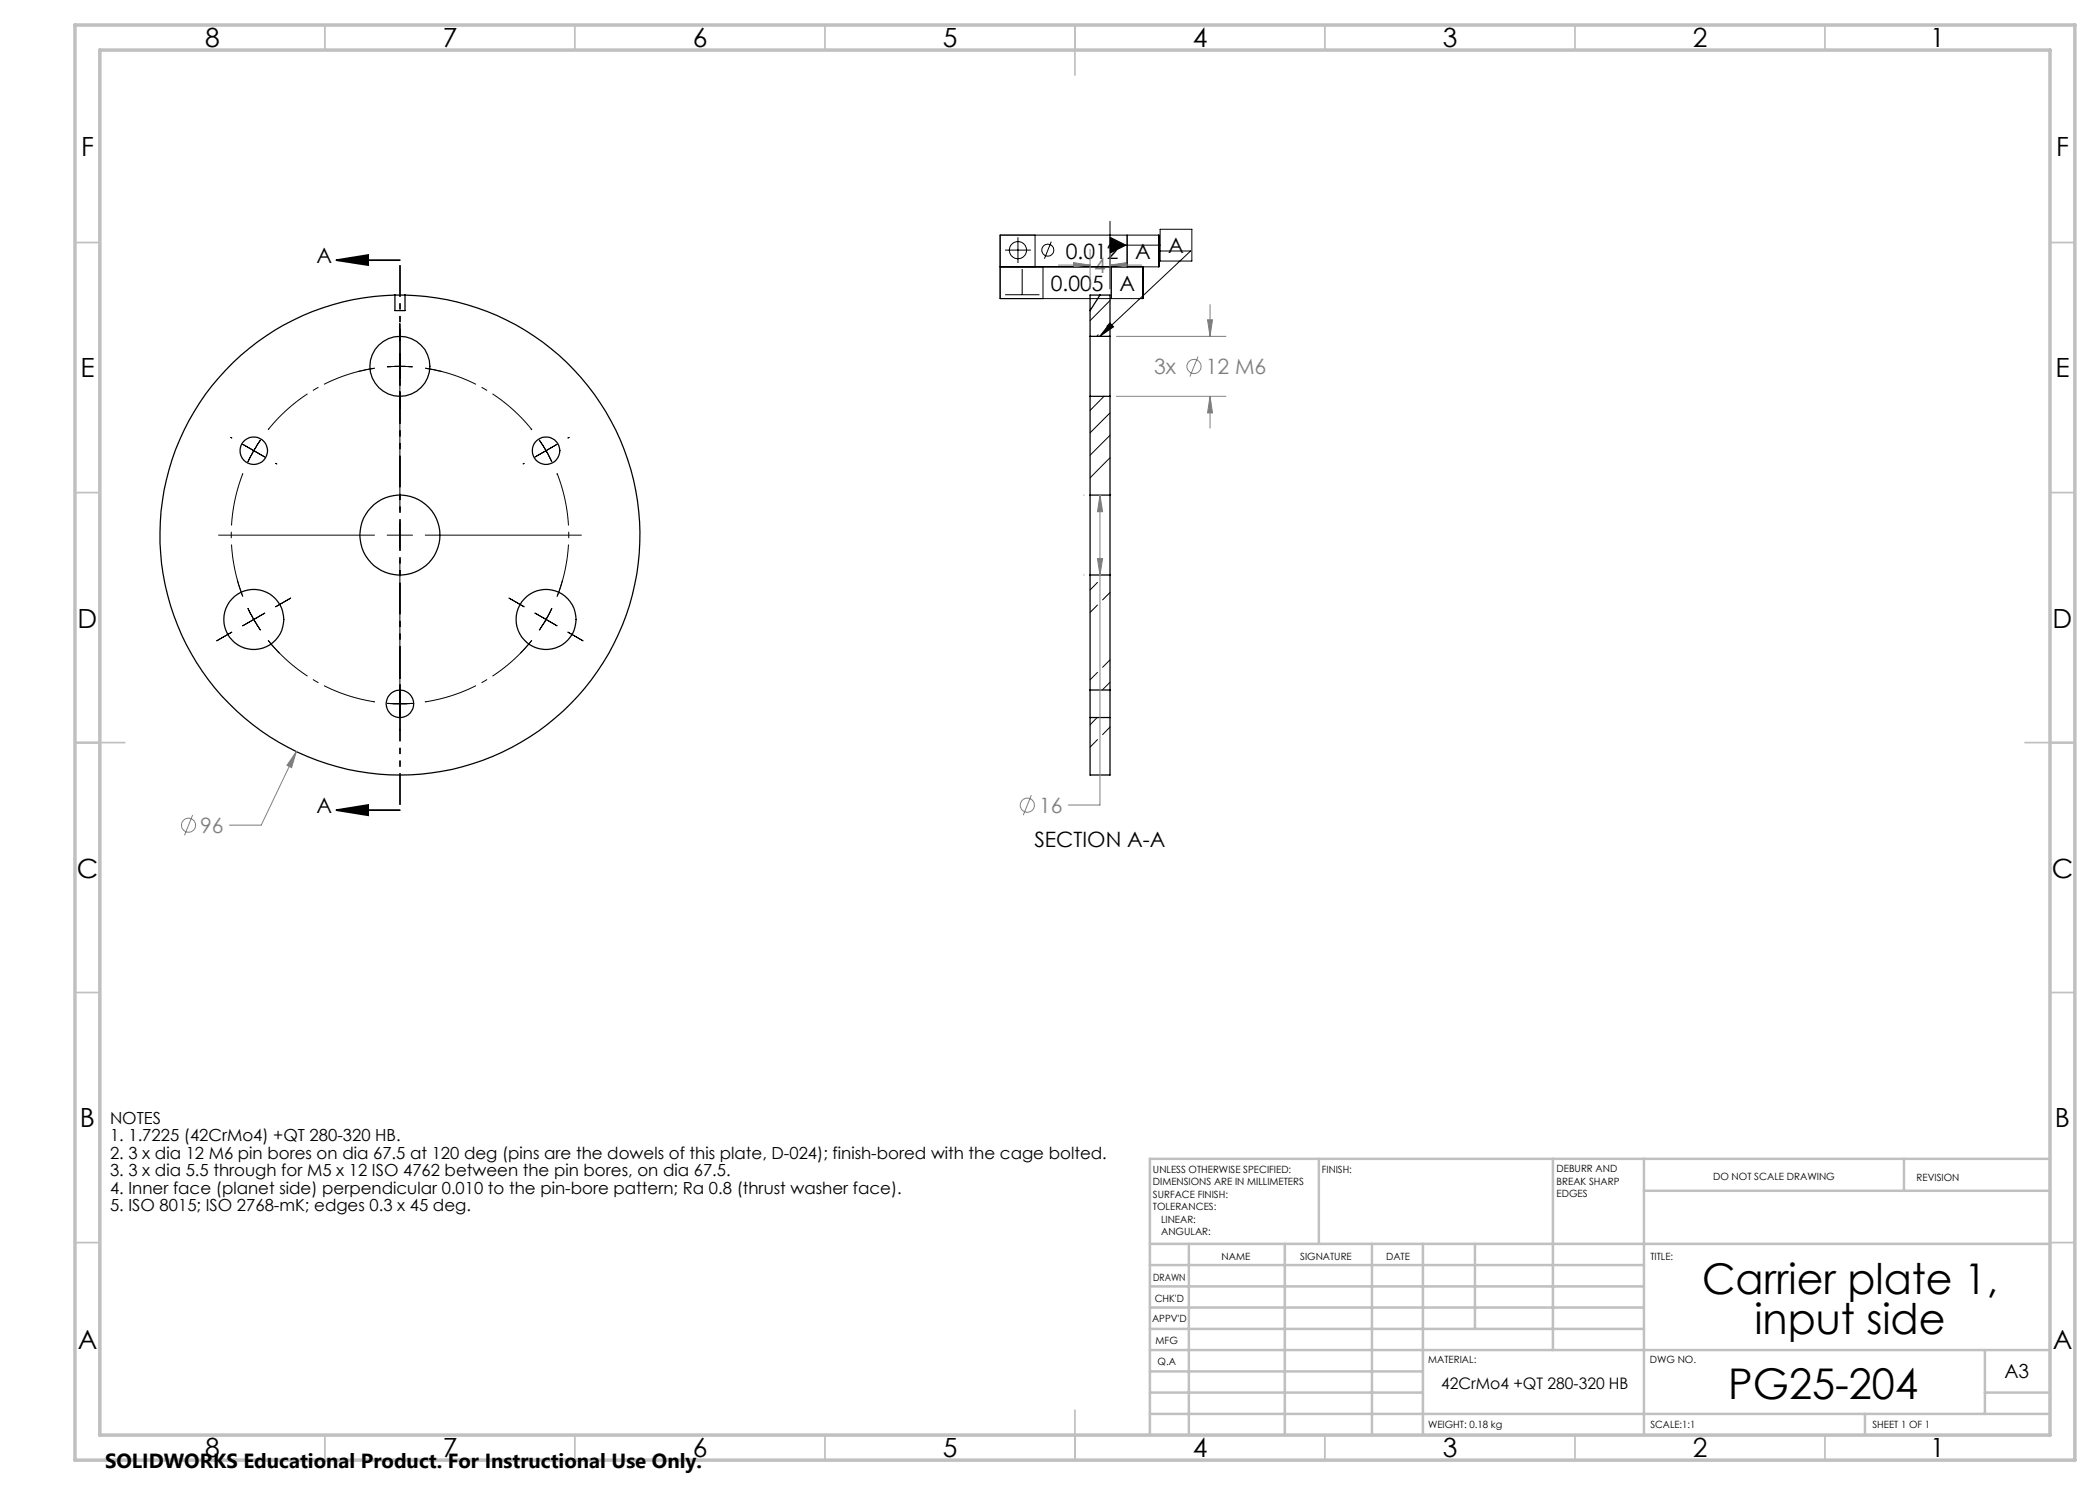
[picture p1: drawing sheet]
<svg xmlns="http://www.w3.org/2000/svg" width="420mm" height="297mm" viewBox="0 0 420 297" stroke-linecap="round" stroke-linejoin="round" font-family="sans-serif">
<g fill="none" stroke="#000" stroke-width=".25">
<path d="M79 59a48 48 0 0 0-41.8 69.8 48 48 0 0 0 81 7.2 48 48 0 0 0-28.8-76.1 50 50 0 0 0-8.4-.9M79 59h2M79 59v3.1h2v-3.1M220 59l-2 3.1M218 67.3v12M218 67.3v-8.3h4v8.3M218 79.3v19.7M218 79.3h4M218 67.3h4M222 67.3v12M222 79.3v19.7M218 99v16"/>
<path d="M218 99h4M222 99v16M218 115v23M218 115h4M222 115v23M218 138v5.5M218 138h4M222 138v5.5M218 143.5v11.5h4v-11.5M218 143.5h4"/>
<circle cx="80" cy="73.3" r="6"/>
<circle cx="50.8" cy="90.1" r="2.75"/>
<circle cx="109.2" cy="90.1" r="2.75"/>
<circle cx="80" cy="107" r="8"/>
<circle cx="50.8" cy="123.9" r="6"/>
<circle cx="109.2" cy="123.9" r="6"/>
<circle cx="80" cy="140.8" r="2.75"/>
</g>
<g fill="none" stroke="#000" stroke-width=".2">
<path d="M200 53.4h31.8v-6.4h-31.8v12.7h28.6v-6.3M201 50h5.2M201 58.9h6.9M203.6 47.4v5.2M204.4 53.8v5.1M207 47v6.4M208.6 53.4v6.3M210.3 48.3l-1.4 3.4M222 47.4l3.2 1.6-3.2 1.6zM222 49h10M222 44.3v13.4M222.2 53.4v6.3"/>
<path d="M225.4 47v6.4M231.8 50.2h6.3l-18.1 17.1M232 45.9h6.4v6.3h-6.4zM74.9 73.7l-3.4 .6M77.4 73.4l1.6-.1 3.5 .1M80 64.7v3.5M80 70.7v31.2M85.1 73.7l3.3 .6M219.6 67l-.2 .3M220.8 79.3l-2.8 2.8M222 64.6l.7 .8-2.7 1.9zM222 60.1l-4 4"/>
<path d="M222 64.6l-.6 .7M46.2 87.5l.2 .1M48.5 94.7v.2M48.5 88.9l2.3 1.2M50.8 90.1l-1.2 2.3M50.8 90.1l2.2 1.3M52.1 88l-1.3 2.1M53.8 85.8l-.2 .1M55.1 92.7l.3 .1M104.8 92.7l-.2 .1M106.2 85.8l.2 .1M107.8 88l1.4 2.1"/>
<path d="M109.2 90.1l1.2 2.3M109.2 90.1l-2.2 1.3M111.4 94.7l.1 .2M111.4 88.9l-2.2 1.2M113.8 87.5l-.2 .1M222 82.6l-4 4M222 87.1l-4 3.9M222 91.5l-4 4.1M43.7 107h31.2M47.4 116l1.1 3.3M58.1 119.6l-3 1.8M77.4 107h5.1"/>
<path d="M80 104.5v5.1M80 112.1v31.2M85.1 107h31.2M101.8 119.6l3 1.8M112.5 116l-1.1 3.3M219.5 116.5l-1.5 1.5M222 118.5l-1.5 1.5M46.4 126.4l-3 1.8M49.6 121.6l1.2 2.3M50.8 123.9l1.3 2.1M50.8 123.9l-2.3 1.3M53 122.6l-2.2 1.3"/>
<path d="M53.6 128.1l2.3 2.6M106.4 128.1l-2.3 2.6M107 122.6l2.2 1.3M109.2 123.9l-1.4 2.1M109.2 123.9l2.2 1.3M110.4 121.6l-1.2 2.3M113.6 126.4l3 1.8M219.5 134.5l-1.5 1.5M219.5 121l-1.5 1.5M222 132l-1.5 1.5M222 136.5l-1.5 1.4M74.7 140.4h.2"/>
<path d="M77.4 140.7h5.1M80 145.8v.2M85.3 140.4h-.2M219.4 143.5l-1.4 1.5M219.5 147.9l-1.5 1.5M222 145.4l-1.5 1.5"/>
<circle cx="203.6" cy="50" r="1.73"/>
<circle cx="209.5" cy="50" r="1.2"/>
</g>
<g fill="none" stroke="#808080" stroke-width=".2">
<path d="M211.7 53h6.3M214.7 52.5l3.3 .5-3.3 .5zM218 49.8v7.9M222 53l3.3-.5v1zM222 49.8v7.9M222 53h6.4M223.3 79.3h21.9M223.3 67.3h21.9M239.6 71.3l-1.6 4M241.5 64h1l-.5 3.3zM242 79.3l.5 3.3h-1zM242 60.9v6.4"/>
<path d="M242 79.3v6.3M216.7 99h.1M220 99l.5 3.3h-1zM220 99v62h-6.4M216.7 115h.1M219.5 111.7h1l-.5 3.3zM59.3 150.3l-1 3.2-.9-.4zM59.3 150.3l-7.1 14.7h-6.3M206.3 159l-1.7 4.1M38.5 163l-1.6 4.1"/>
<circle cx="238.8" cy="73.3" r="1.42"/>
<circle cx="37.7" cy="165" r="1.41"/>
<circle cx="205.5" cy="161.1" r="1.41"/>
</g>
<path d="M74.9 73.6a33.8 33.8 0 0 0-21.3 12.3M48.6 94.7a33.8 33.8 0 0 0 0 24.6M106.4 85.9a33.8 33.8 0 0 0-21.3-12.3M111.4 119.3a33.8 33.8 0 0 0 0-24.6M53.6 128.1a33.7 33.7 0 0 0 21.3 12.3M85.1 140.4a33.7 33.7 0 0 0 21.3-12.3" fill="none" stroke="#000" stroke-width=".2" stroke-dasharray="15.2 1.3 1.3 1.3" stroke-dashoffset="4.6" stroke-linecap="butt"/>
<path d="M67.3 52l6.3-1v2zM67.3 52h12.7M67.3 162l6.3-1v2.1zM67.3 162h12.7" fill="none" stroke="#000" stroke-width=".35"/>
<path d="M80 52v110" fill="none" stroke="#000" stroke-width=".35" stroke-dasharray="6.3 1.3 1.3 1.3 1.3 1.3" stroke-dashoffset="-1" stroke-linecap="butt"/>
<g fill="none" stroke="#c0c0c0" stroke-width=".35">
<path d="M65 5v5M115 5v5M165 5v5M215 5v10M265 5v5M315 5v5M365 5v5M15 48.5h5M410 48.5h5M15 98.5h5M410 98.5h5M15 148.5h10"/>
<path d="M405 148.5h10M15 198.5h5M410 198.5h5M15 248.5h5M410 248.5h5M65 287v5M115 287v5M165 287v5M215 282v10M265 287v5M315 287v5M365 287v5"/>
</g>
<g fill="none" stroke="#c0c0c0" stroke-width=".5">
<path d="M263.8 231.8v17M310.6 231.8v38.2M328.8 231.8v55.2M328.8 238.2h81.2M380.8 231.8v6.4M410 231.8h-180v55.2M230 248.8h180M230 257.3h98.8M230 253h98.8M237.8 248.8v38.2M257 248.8v38.2M274.4 248.8v38.2"/>
<path d="M284.6 248.8v38.2M295 248.8v17M230 265.8h98.8M230 261.5h98.8M230 278.5h54.6M230 274.3h54.6M230 270h180M397 278.5h13M397 270v12.8M230 282.8h180M373 282.8v4.2"/>
</g>
<path d="M15 5h400v287h-400zM20 10h390v277h-390z" fill="none" stroke="#c0c0c0" stroke-width=".7"/>
<g fill="#000">
<path d="M67.3 52l6.3-1v2zM67.3 162l6.3-1v2.1z"/>
<path d="M222 64.6l.7 .8-2.7 1.9zM222 47.4l3.2 1.6-3.2 1.6z"/>
</g>
<path d="M59.3 150.3l-1.9 2.8 .9 .4zM220 99l.5 3.3h-1zM219.5 111.7h1l-.5 3.3zM222 53l3.3-.5v1zM214.7 52.5l3.3 .5-3.3 .5zM242 79.3l.5 3.3h-1zM241.5 64h1l-.5 3.3z" fill="#808080"/>
<g font-size="8.5">
<text x="340.4" y="258.8">Carrier plate 1,</text>
<text x="350.9" y="266.9">input side</text>
<text x="345.6" y="279.7">PG25-204</text>
</g>
<g font-size="5.3">
<text x="41" y="9.5">8</text>
<text x="88.5" y="9.5">7</text>
<text x="138.5" y="9.5">6</text>
<text x="188.5" y="9.5">5</text>
<text x="238.5" y="9.5">4</text>
<text x="288.5" y="9.5">3</text>
<text x="338.5" y="9.5">2</text>
<text x="386" y="9.5">1</text>
<text x="16.2" y="31.3">F</text>
<text x="411.2" y="31.3">F</text>
<text x="16.1" y="75.5">E</text>
<text x="411.1" y="75.5">E</text>
<text x="15.5" y="125.5">D</text>
<text x="410.5" y="125.5">D</text>
<text x="15.4" y="175.5">C</text>
<text x="410.4" y="175.5">C</text>
<text x="16" y="225.5">B</text>
<text x="411" y="225.5">B</text>
<text x="15.5" y="269.8">A</text>
<text x="410.5" y="269.8">A</text>
<text x="41" y="291.5">8</text>
<text x="88.5" y="291.5">7</text>
<text x="138.5" y="291.5">6</text>
<text x="188.5" y="291.5">5</text>
<text x="238.5" y="291.5">4</text>
<text x="288.5" y="291.5">3</text>
<text x="338.5" y="291.5">2</text>
<text x="386" y="291.5">1</text>
</g>
<g font-size="4.2">
<text x="63.3" y="52.7">A</text>
<text x="213.2" y="51.8">0.012</text>
<text x="227.1" y="51.8">A</text>
<text x="233.6" y="50.6">A</text>
<text x="210.2" y="58.1">0.005</text>
<text x="223.9" y="58.1">A</text>
<text x="63.3" y="162.7">A</text>
<text x="206.9" y="169.4">SECTION A-A</text>
</g>
<g font-size="4.2" fill="#808080">
<text x="218.9" y="54.6">4</text>
<text x="230.8" y="74.8">3x</text>
<text x="241.1" y="74.8">12 M6</text>
<text x="40" y="166.6">96</text>
<text x="207.8" y="162.6">16</text>
</g>
<text font-size="4.1" x="21" y="293.7">SOLIDWORKS Educational Product. For Instructional Use Only.</text>
<text font-size="3.9" x="400.9" y="275.5">A3</text>
<g font-size="3.3">
<text x="22" y="224.8">NOTES</text>
<text x="22" y="228.3">1. 1.7225 (42CrMo4) +QT 280-320 HB.</text>
<text x="22" y="231.8">2. 3 x dia 12 M6 pin bores on dia 67.5 at 120 deg (pins are the dowels of this plate, D-024); finish-bored with the cage bolted.</text>
<text x="22" y="235.3">3. 3 x dia 5.5 through for M5 x 12 ISO 4762 between the pin bores, on dia 67.5.</text>
<text x="22" y="238.8">4. Inner face (planet side) perpendicular 0.010 to the pin-bore pattern; Ra 0.8 (thrust washer face).</text>
<text x="22" y="242.3">5. ISO 8015; ISO 2768-mK; edges 0.3 x 45 deg.</text>
</g>
<text font-size="3.2" x="288.3" y="277.9">42CrMo4 +QT 280-320 HB</text>
<g font-size="2">
<text x="230.6" y="234.6">UNLESS OTHERWISE SPECIFIED:</text>
<text x="230.6" y="237.1">DIMENSIONS ARE IN MILLIMETERS</text>
<text x="230.6" y="239.6">SURFACE FINISH:</text>
<text x="264.4" y="234.6">FINISH:</text>
<text x="311.3" y="234.5">DEBURR AND</text>
<text x="311.3" y="237">BREAK SHARP</text>
<text x="311.3" y="239.5">EDGES</text>
<text x="342.6" y="236">DO NOT SCALE DRAWING</text>
<text x="383.3" y="236.2">REVISION</text>
<text x="230.6" y="242.1">TOLERANCES:</text>
<text x="232.2" y="244.6">LINEAR:</text>
<text x="232.2" y="247.1">ANGULAR:</text>
<text x="244.3" y="252">NAME</text>
<text x="260" y="251.9">SIGNATURE</text>
<text x="277.2" y="251.9">DATE</text>
<text x="330.1" y="251.9">TITLE:</text>
<text x="230.6" y="256.1">DRAWN</text>
<text x="230.9" y="260.3">CHK'D</text>
<text x="230.4" y="264.4">APPV'D</text>
<text x="231.1" y="268.8">MFG</text>
<text x="231.5" y="273">Q.A</text>
<text x="285.6" y="272.5">MATERIAL:</text>
<text x="330" y="272.5">DWG NO.</text>
<text x="285.6" y="285.5">WEIGHT: 0.18 kg</text>
<text x="330.1" y="285.6">SCALE:1:1</text>
<text x="374.5" y="285.6">SHEET 1 OF 1</text>
</g>
</svg>
